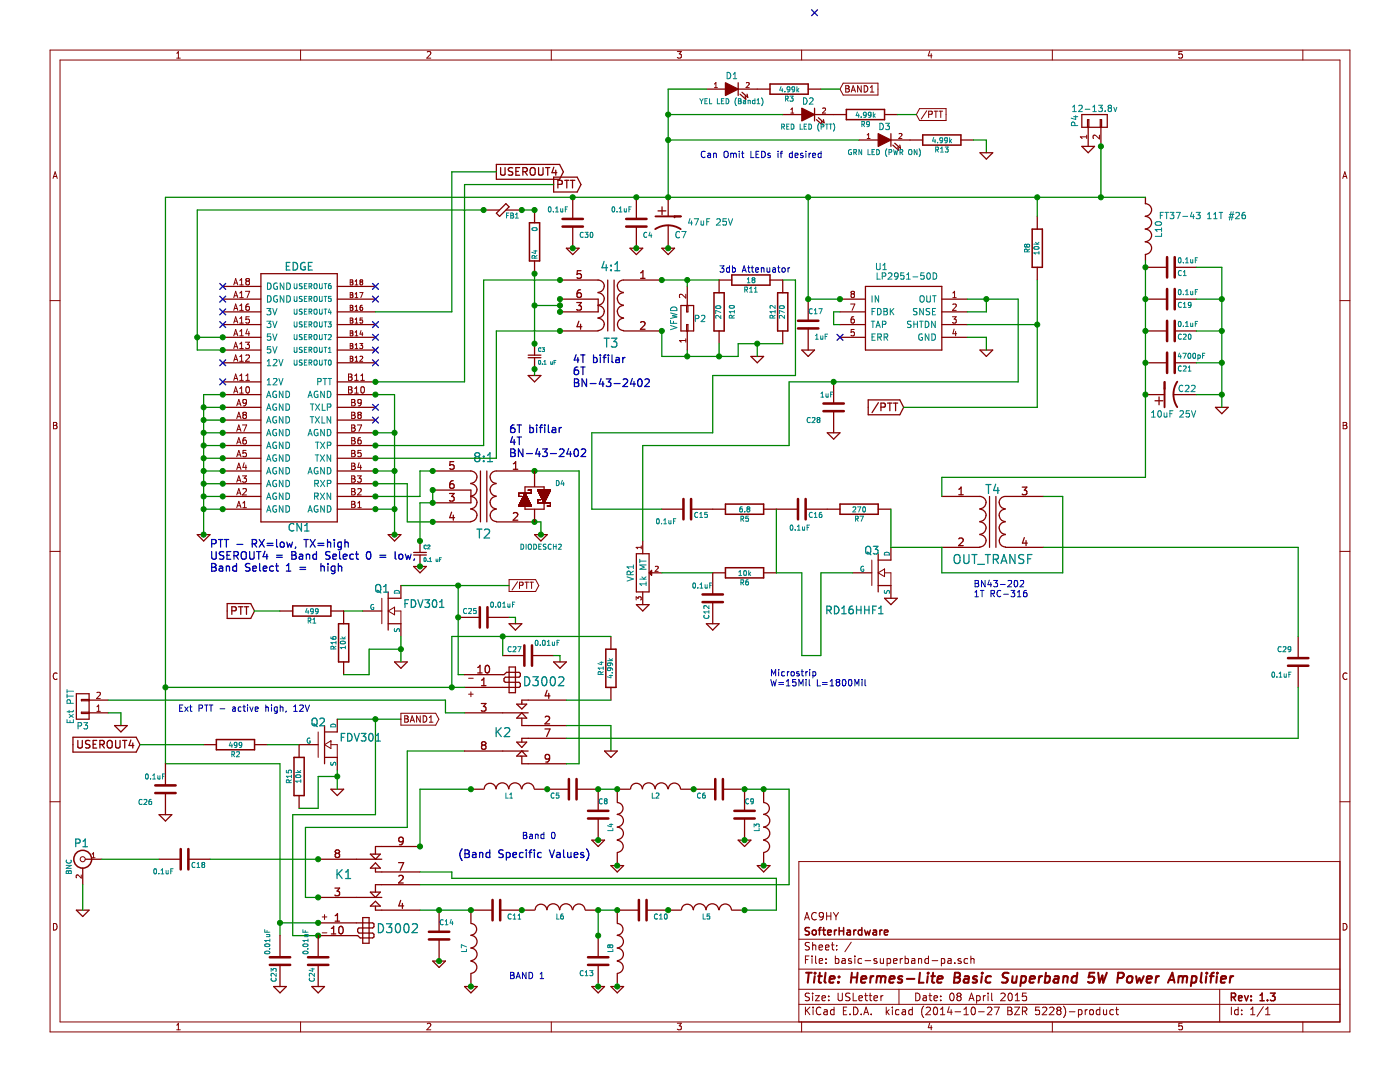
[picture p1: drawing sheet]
EESchema Schematic File Version 2
LIBS:power
LIBS:device
LIBS:transistors
LIBS:conn
LIBS:linear
LIBS:regul
LIBS:74xx
LIBS:cmos4000
LIBS:adc-dac
LIBS:memory
LIBS:xilinx
LIBS:special
LIBS:microcontrollers
LIBS:dsp
LIBS:microchip
LIBS:analog_switches
LIBS:motorola
LIBS:texas
LIBS:intel
LIBS:audio
LIBS:interface
LIBS:digital-audio
LIBS:philips
LIBS:display
LIBS:cypress
LIBS:siliconi
LIBS:opto
LIBS:atmel
LIBS:contrib
LIBS:valves
LIBS:hermeslite
LIBS:basic-superband-pa-cache
EELAYER 25 0
EELAYER END
$Descr USLetter 11000 8500
encoding utf-8
Sheet 1 1
Title "Hermes-Lite Basic Superband 5W Power Amplifier"
Date "08 April 2015"
Rev "1.3"
Comp "SofterHardware"
Comment1 "AC9HY"
Comment2 ""
Comment3 ""
Comment4 ""
$EndDescr
$Comp
L EDGE CN1
U 1 1
P 2350 3000
F 0 "CN1" H 2350 1850 60  0000 C CNN
F 1 "EDGE" H 2350 3900 60  0000 C CNN
F 2 "HERMESLITE:EDGE" H 2350 2500 60  0001 C CNN
F 3 "" H 2350 2500 60  0000 C CNN
	1    2350 3000
	1    0    0    -1  
$EndComp
$Comp
L TRANSF T2
U 1 1
P 3800 3900
F 0 "T2" H 3800 3600 70  0000 C CNN
F 1 "8:1" H 3800 4200 70  0000 C CNN
F 2 "HERMESLITE:TRANSF" H 3800 3900 60  0001 C CNN
F 3 "" H 3800 3900 60  0000 C CNN
	1    3800 3900
	1    0    0    -1  
$EndComp
$Comp
L TRANSF T3
U 1 1
P 4800 2400
F 0 "T3" H 4800 2100 70  0000 C CNN
F 1 "4:1" H 4800 2700 70  0000 C CNN
F 2 "HERMESLITE:TRANSF" H 4800 2400 60  0001 C CNN
F 3 "" H 4800 2400 60  0000 C CNN
	1    4800 2400
	1    0    0    -1  
$EndComp
$Comp
L Csmall C2
U 1 1
P 3300 4350
F 0 "C2" H 3325 4400 30  0000 L CNN
F 1 "0.1 uF" H 3325 4300 30  0000 L CNN
F 2 "HERMESLITE:C_0805" H 3300 4350 60  0001 C CNN
F 3 "" H 3300 4350 60  0000 C CNN
	1    3300 4350
	1    0    0    -1  
$EndComp
$Comp
L R R4
U 1 1
P 4200 1900
F 0 "R4" V 4200 2000 40  0000 C CNN
F 1 "0" V 4200 1800 40  0000 C CNN
F 2 "Resistors_SMD:R_0805_HandSoldering" V 4130 1900 30  0001 C CNN
F 3 "" H 4200 1900 30  0000 C CNN
	1    4200 1900
	-1   0    0    1   
$EndComp
$Comp
L Csmall C3
U 1 1
P 4200 2800
F 0 "C3" H 4225 2850 30  0000 L CNN
F 1 "0.1 uF" H 4225 2750 30  0000 L CNN
F 2 "HERMESLITE:C_0805" H 4200 2800 60  0001 C CNN
F 3 "" H 4200 2800 60  0000 C CNN
	1    4200 2800
	1    0    0    -1  
$EndComp
$Comp
L FB FB1
U 1 1
P 3950 1650
F 0 "FB1" H 4025 1600 39  0000 C CNN
F 1 "FB" H 3950 1750 60  0001 C CNN
F 2 "Resistors_SMD:R_0805_HandSoldering" H 3950 1650 60  0001 C CNN
F 3 "" H 3950 1650 60  0000 C CNN
	1    3950 1650
	1    0    0    -1  
$EndComp
$Comp
L GND #PWR01
U 1 1
P 4200 2950
F 0 "#PWR01" H 4200 2950 30  0001 C CNN
F 1 "GND" H 4200 2880 30  0001 C CNN
F 2 "" H 4200 2950 60  0000 C CNN
F 3 "" H 4200 2950 60  0000 C CNN
	1    4200 2950
	1    0    0    -1  
$EndComp
$Comp
L GND #PWR02
U 1 1
P 3300 4450
F 0 "#PWR02" H 3300 4450 30  0001 C CNN
F 1 "GND" H 3300 4380 30  0001 C CNN
F 2 "" H 3300 4450 60  0000 C CNN
F 3 "" H 3300 4450 60  0000 C CNN
	1    3300 4450
	1    0    0    -1  
$EndComp
$Comp
L GND #PWR03
U 1 1
P 4250 4200
F 0 "#PWR03" H 4250 4200 30  0001 C CNN
F 1 "GND" H 4250 4130 30  0001 C CNN
F 2 "" H 4250 4200 60  0000 C CNN
F 3 "" H 4250 4200 60  0000 C CNN
	1    4250 4200
	1    0    0    -1  
$EndComp
$Comp
L GND #PWR04
U 1 1
P 1600 4200
F 0 "#PWR04" H 1600 4200 30  0001 C CNN
F 1 "GND" H 1600 4130 30  0001 C CNN
F 2 "" H 1600 4200 60  0000 C CNN
F 3 "" H 1600 4200 60  0000 C CNN
	1    1600 4200
	1    0    0    -1  
$EndComp
$Comp
L GND #PWR05
U 1 1
P 3100 4200
F 0 "#PWR05" H 3100 4200 30  0001 C CNN
F 1 "GND" H 3100 4130 30  0001 C CNN
F 2 "" H 3100 4200 60  0000 C CNN
F 3 "" H 3100 4200 60  0000 C CNN
	1    3100 4200
	1    0    0    -1  
$EndComp
Text Notes 4000 3600 0    60   ~ 0
6T bifilar\n4T\nBN-43-2402
Text Notes 4500 3050 0    60   ~ 0
4T bifilar\n6T\nBN-43-2402
$Comp
L C C15
U 1 1
P 5400 4000
F 0 "C15" V 5450 4050 40  0000 L CNN
F 1 "0.1uF" V 5500 3750 40  0000 L CNN
F 2 "HERMESLITE:C_0805" H 5438 3850 30  0001 C CNN
F 3 "" H 5400 4000 60  0000 C CNN
	1    5400 4000
	0    1    1    0   
$EndComp
$Comp
L R R6
U 1 1
P 5850 4500
F 0 "R6" V 5930 4500 40  0000 C CNN
F 1 "10k" V 5857 4501 40  0000 C CNN
F 2 "Resistors_SMD:R_0805_HandSoldering" V 5780 4500 30  0001 C CNN
F 3 "" H 5850 4500 30  0000 C CNN
	1    5850 4500
	0    1    1    0   
$EndComp
$Comp
L GND #PWR06
U 1 1
P 7000 4700
F 0 "#PWR06" H 7000 4700 30  0001 C CNN
F 1 "GND" H 7000 4630 30  0001 C CNN
F 2 "" H 7000 4700 60  0000 C CNN
F 3 "" H 7000 4700 60  0000 C CNN
	1    7000 4700
	1    0    0    -1  
$EndComp
Text GLabel 2000 4800 0    60   Input ~ 0
PTT
$Comp
L BNC P1
U 1 1
P 650 6750
F 0 "P1" H 660 6870 60  0000 C CNN
F 1 "BNC" V 760 6690 40  0000 C CNN
F 2 "HERMESLITE:BNCRA" H 650 6750 60  0001 C CNN
F 3 "" H 650 6750 60  0000 C CNN
	1    650  6750
	-1   0    0    -1  
$EndComp
$Comp
L GND #PWR07
U 1 1
P 2650 6200
F 0 "#PWR07" H 2650 6200 30  0001 C CNN
F 1 "GND" H 2650 6130 30  0001 C CNN
F 2 "" H 2650 6200 60  0000 C CNN
F 3 "" H 2650 6200 60  0000 C CNN
	1    2650 6200
	1    0    0    -1  
$EndComp
Text GLabel 1100 5850 0    60   Input ~ 0
USEROUT4
Text GLabel 3900 1350 2    60   Output ~ 0
USEROUT4
$Comp
L INDUCTOR L7
U 1 1
P 3700 7450
F 0 "L7" V 3650 7450 40  0000 C CNN
F 1 "INDUCTOR" V 3800 7450 40  0001 C CNN
F 2 "Choke_Toroid_ThroughHole:Choke_Toroid_6,5x13mm_Vertical" H 3700 7450 60  0001 C CNN
F 3 "" H 3700 7450 60  0000 C CNN
	1    3700 7450
	1    0    0    -1  
$EndComp
$Comp
L C C11
U 1 1
P 3900 7150
F 0 "C11" V 3850 6950 40  0000 L CNN
F 1 "C" H 3906 7065 40  0001 L CNN
F 2 "HERMESLITE:C_0805" H 3938 7000 30  0001 C CNN
F 3 "" H 3900 7150 60  0000 C CNN
	1    3900 7150
	0    -1   -1   0   
$EndComp
$Comp
L INDUCTOR L6
U 1 1
P 4400 7150
F 0 "L6" V 4350 7150 40  0000 C CNN
F 1 "INDUCTOR" V 4500 7150 40  0001 C CNN
F 2 "Choke_Toroid_ThroughHole:Choke_Toroid_6,5x13mm_Vertical" H 4400 7150 60  0001 C CNN
F 3 "" H 4400 7150 60  0000 C CNN
	1    4400 7150
	0    -1   -1   0   
$EndComp
$Comp
L C C13
U 1 1
P 4700 7550
F 0 "C13" H 4550 7450 40  0000 L CNN
F 1 "C" H 4706 7465 40  0001 L CNN
F 2 "HERMESLITE:C_0805" H 4738 7400 30  0001 C CNN
F 3 "" H 4700 7550 60  0000 C CNN
	1    4700 7550
	1    0    0    -1  
$EndComp
$Comp
L INDUCTOR L8
U 1 1
P 4850 7450
F 0 "L8" V 4800 7450 40  0000 C CNN
F 1 "INDUCTOR" V 4950 7450 40  0001 C CNN
F 2 "Choke_Toroid_ThroughHole:Choke_Toroid_6,5x13mm_Vertical" H 4850 7450 60  0001 C CNN
F 3 "" H 4850 7450 60  0000 C CNN
	1    4850 7450
	1    0    0    -1  
$EndComp
$Comp
L C C10
U 1 1
P 5050 7150
F 0 "C10" V 5000 6950 40  0000 L CNN
F 1 "C" H 5056 7065 40  0001 L CNN
F 2 "HERMESLITE:C_0805" H 5088 7000 30  0001 C CNN
F 3 "" H 5050 7150 60  0000 C CNN
	1    5050 7150
	0    -1   -1   0   
$EndComp
$Comp
L INDUCTOR L5
U 1 1
P 5550 7150
F 0 "L5" V 5500 7150 40  0000 C CNN
F 1 "INDUCTOR" V 5650 7150 40  0001 C CNN
F 2 "Choke_Toroid_ThroughHole:Choke_Toroid_6,5x13mm_Vertical" H 5550 7150 60  0001 C CNN
F 3 "" H 5550 7150 60  0000 C CNN
	1    5550 7150
	0    -1   -1   0   
$EndComp
$Comp
L C C14
U 1 1
P 3450 7350
F 0 "C14" H 3450 7450 40  0000 L CNN
F 1 "C" H 3456 7265 40  0001 L CNN
F 2 "HERMESLITE:C_0805" H 3488 7200 30  0001 C CNN
F 3 "" H 3450 7350 60  0000 C CNN
	1    3450 7350
	1    0    0    -1  
$EndComp
$Comp
L INDUCTOR L3
U 1 1
P 6000 6500
F 0 "L3" V 5950 6500 40  0000 C CNN
F 1 "INDUCTOR" V 6100 6500 40  0001 C CNN
F 2 "Choke_Toroid_ThroughHole:Choke_Toroid_6,5x13mm_Vertical" H 6000 6500 60  0001 C CNN
F 3 "" H 6000 6500 60  0000 C CNN
	1    6000 6500
	1    0    0    -1  
$EndComp
$Comp
L C C5
U 1 1
P 4500 6200
F 0 "C5" V 4450 6300 40  0000 L CNN
F 1 "C" H 4506 6115 40  0001 L CNN
F 2 "HERMESLITE:C_0805" H 4538 6050 30  0001 C CNN
F 3 "" H 4500 6200 60  0000 C CNN
	1    4500 6200
	0    -1   -1   0   
$EndComp
$Comp
L INDUCTOR L1
U 1 1
P 4000 6200
F 0 "L1" V 3950 6200 40  0000 C CNN
F 1 "INDUCTOR" V 4100 6200 40  0001 C CNN
F 2 "Choke_Toroid_ThroughHole:Choke_Toroid_6,5x13mm_Vertical" H 4000 6200 60  0001 C CNN
F 3 "" H 4000 6200 60  0000 C CNN
	1    4000 6200
	0    -1   -1   0   
$EndComp
$Comp
L C C8
U 1 1
P 4700 6400
F 0 "C8" H 4700 6500 40  0000 L CNN
F 1 "C" H 4706 6315 40  0001 L CNN
F 2 "HERMESLITE:C_0805" H 4738 6250 30  0001 C CNN
F 3 "" H 4700 6400 60  0000 C CNN
	1    4700 6400
	1    0    0    -1  
$EndComp
$Comp
L INDUCTOR L4
U 1 1
P 4850 6500
F 0 "L4" V 4800 6500 40  0000 C CNN
F 1 "INDUCTOR" V 4950 6500 40  0001 C CNN
F 2 "Choke_Toroid_ThroughHole:Choke_Toroid_6,5x13mm_Vertical" H 4850 6500 60  0001 C CNN
F 3 "" H 4850 6500 60  0000 C CNN
	1    4850 6500
	1    0    0    -1  
$EndComp
$Comp
L C C6
U 1 1
P 5650 6200
F 0 "C6" V 5600 6300 40  0000 L CNN
F 1 "C" H 5656 6115 40  0001 L CNN
F 2 "HERMESLITE:C_0805" H 5688 6050 30  0001 C CNN
F 3 "" H 5650 6200 60  0000 C CNN
	1    5650 6200
	0    -1   -1   0   
$EndComp
$Comp
L INDUCTOR L2
U 1 1
P 5150 6200
F 0 "L2" V 5100 6200 40  0000 C CNN
F 1 "INDUCTOR" V 5250 6200 40  0001 C CNN
F 2 "Choke_Toroid_ThroughHole:Choke_Toroid_6,5x13mm_Vertical" H 5150 6200 60  0001 C CNN
F 3 "" H 5150 6200 60  0000 C CNN
	1    5150 6200
	0    -1   -1   0   
$EndComp
$Comp
L C C9
U 1 1
P 5850 6400
F 0 "C9" H 5850 6500 40  0000 L CNN
F 1 "C" H 5856 6315 40  0001 L CNN
F 2 "HERMESLITE:C_0805" H 5888 6250 30  0001 C CNN
F 3 "" H 5850 6400 60  0000 C CNN
	1    5850 6400
	1    0    0    -1  
$EndComp
$Comp
L GND #PWR08
U 1 1
P 6000 6800
F 0 "#PWR08" H 6000 6800 30  0001 C CNN
F 1 "GND" H 6000 6730 30  0001 C CNN
F 2 "" H 6000 6800 60  0000 C CNN
F 3 "" H 6000 6800 60  0000 C CNN
	1    6000 6800
	1    0    0    -1  
$EndComp
$Comp
L GND #PWR09
U 1 1
P 4700 6600
F 0 "#PWR09" H 4700 6600 30  0001 C CNN
F 1 "GND" H 4700 6530 30  0001 C CNN
F 2 "" H 4700 6600 60  0000 C CNN
F 3 "" H 4700 6600 60  0000 C CNN
	1    4700 6600
	1    0    0    -1  
$EndComp
$Comp
L GND #PWR010
U 1 1
P 4850 6800
F 0 "#PWR010" H 4850 6800 30  0001 C CNN
F 1 "GND" H 4850 6730 30  0001 C CNN
F 2 "" H 4850 6800 60  0000 C CNN
F 3 "" H 4850 6800 60  0000 C CNN
	1    4850 6800
	1    0    0    -1  
$EndComp
$Comp
L GND #PWR011
U 1 1
P 5850 6600
F 0 "#PWR011" H 5850 6600 30  0001 C CNN
F 1 "GND" H 5850 6530 30  0001 C CNN
F 2 "" H 5850 6600 60  0000 C CNN
F 3 "" H 5850 6600 60  0000 C CNN
	1    5850 6600
	1    0    0    -1  
$EndComp
$Comp
L GND #PWR012
U 1 1
P 3450 7550
F 0 "#PWR012" H 3450 7550 30  0001 C CNN
F 1 "GND" H 3450 7480 30  0001 C CNN
F 2 "" H 3450 7550 60  0000 C CNN
F 3 "" H 3450 7550 60  0000 C CNN
	1    3450 7550
	1    0    0    -1  
$EndComp
$Comp
L GND #PWR013
U 1 1
P 4850 7750
F 0 "#PWR013" H 4850 7750 30  0001 C CNN
F 1 "GND" H 4850 7680 30  0001 C CNN
F 2 "" H 4850 7750 60  0000 C CNN
F 3 "" H 4850 7750 60  0000 C CNN
	1    4850 7750
	1    0    0    -1  
$EndComp
$Comp
L GND #PWR014
U 1 1
P 4700 7750
F 0 "#PWR014" H 4700 7750 30  0001 C CNN
F 1 "GND" H 4700 7680 30  0001 C CNN
F 2 "" H 4700 7750 60  0000 C CNN
F 3 "" H 4700 7750 60  0000 C CNN
	1    4700 7750
	1    0    0    -1  
$EndComp
$Comp
L GND #PWR015
U 1 1
P 3700 7750
F 0 "#PWR015" H 3700 7750 30  0001 C CNN
F 1 "GND" H 3700 7680 30  0001 C CNN
F 2 "" H 3700 7750 60  0000 C CNN
F 3 "" H 3700 7750 60  0000 C CNN
	1    3700 7750
	1    0    0    -1  
$EndComp
$Comp
L GND #PWR016
U 1 1
P 650 7150
F 0 "#PWR016" H 650 7150 30  0001 C CNN
F 1 "GND" H 650 7080 30  0001 C CNN
F 2 "" H 650 7150 60  0000 C CNN
F 3 "" H 650 7150 60  0000 C CNN
	1    650  7150
	1    0    0    -1  
$EndComp
Text GLabel 4350 1450 2    60   Output ~ 0
PTT
Text Notes 1650 4500 0    60   ~ 0
PTT - RX=low, TX=high\nUSEROUT4 = Band Select 0 = low,\nBand Select 1 =  high
Text Notes 3600 6750 0    60   ~ 0
(Band Specific Values)
$Comp
L CP1 C7
U 1 1
P 5250 1750
F 0 "C7" H 5300 1650 50  0000 L CNN
F 1 "47uF 25V" H 5400 1750 50  0000 L CNN
F 2 "Capacitors_Tantalum_SMD:TantalC_SizeD_EIA-7343_HandSoldering" H 5250 1750 60  0001 C CNN
F 3 "" H 5250 1750 60  0000 C CNN
	1    5250 1750
	1    0    0    -1  
$EndComp
$Comp
L C C4
U 1 1
P 5000 1750
F 0 "C4" H 5050 1650 40  0000 L CNN
F 1 "0.1uF" H 4800 1850 40  0000 L CNN
F 2 "HERMESLITE:C_0805" H 5038 1600 30  0001 C CNN
F 3 "" H 5000 1750 60  0000 C CNN
	1    5000 1750
	1    0    0    -1  
$EndComp
$Comp
L GND #PWR017
U 1 1
P 5250 1950
F 0 "#PWR017" H 5250 1950 30  0001 C CNN
F 1 "GND" H 5250 1880 30  0001 C CNN
F 2 "" H 5250 1950 60  0000 C CNN
F 3 "" H 5250 1950 60  0000 C CNN
	1    5250 1950
	1    0    0    -1  
$EndComp
$Comp
L GND #PWR018
U 1 1
P 5000 1950
F 0 "#PWR018" H 5000 1950 30  0001 C CNN
F 1 "GND" H 5000 1880 30  0001 C CNN
F 2 "" H 5000 1950 60  0000 C CNN
F 3 "" H 5000 1950 60  0000 C CNN
	1    5000 1950
	1    0    0    -1  
$EndComp
$Comp
L LP2951-50D U1
U 1 1
P 7150 2700
F 0 "U1" H 6925 3300 50  0000 C CNN
F 1 "LP2951-50D" H 7125 3225 50  0000 C CNN
F 2 "Housings_SOIC:SOIC-8_3.9x4.9mm_Pitch1.27mm" H 7150 2700 50  0001 C CNN
F 3 "" H 7150 2700 50  0000 C CNN
	1    7150 2700
	1    0    0    -1  
$EndComp
$Comp
L C C17
U 1 1
P 6350 2550
F 0 "C17" H 6350 2650 40  0000 L CNN
F 1 "1uF" H 6400 2450 40  0000 L CNN
F 2 "HERMESLITE:C_0805" H 6388 2400 30  0001 C CNN
F 3 "" H 6350 2550 60  0000 C CNN
	1    6350 2550
	1    0    0    -1  
$EndComp
$Comp
L GND #PWR019
U 1 1
P 6350 2750
F 0 "#PWR019" H 6350 2750 30  0001 C CNN
F 1 "GND" H 6350 2680 30  0001 C CNN
F 2 "" H 6350 2750 60  0000 C CNN
F 3 "" H 6350 2750 60  0000 C CNN
	1    6350 2750
	1    0    0    -1  
$EndComp
NoConn ~ 6600 2650
$Comp
L GND #PWR020
U 1 1
P 7750 2750
F 0 "#PWR020" H 7750 2750 30  0001 C CNN
F 1 "GND" H 7750 2680 30  0001 C CNN
F 2 "" H 7750 2750 60  0000 C CNN
F 3 "" H 7750 2750 60  0000 C CNN
	1    7750 2750
	1    0    0    -1  
$EndComp
$Comp
L R R5
U 1 1
P 5850 4000
F 0 "R5" V 5930 4000 40  0000 C CNN
F 1 "6.8" V 5857 4001 40  0000 C CNN
F 2 "Resistors_SMD:R_0805_HandSoldering" V 5780 4000 30  0001 C CNN
F 3 "" H 5850 4000 30  0000 C CNN
	1    5850 4000
	0    1    1    0   
$EndComp
$Comp
L C C16
U 1 1
P 6300 4000
F 0 "C16" V 6350 4050 40  0000 L CNN
F 1 "0.1uF" V 6450 3900 40  0000 L CNN
F 2 "HERMESLITE:C_0805" H 6338 3850 30  0001 C CNN
F 3 "" H 6300 4000 60  0000 C CNN
	1    6300 4000
	0    1    1    0   
$EndComp
$Comp
L R R7
U 1 1
P 6750 4000
F 0 "R7" V 6830 4000 40  0000 C CNN
F 1 "270" V 6757 4001 40  0000 C CNN
F 2 "Resistors_SMD:R_0805_HandSoldering" V 6680 4000 30  0001 C CNN
F 3 "" H 6750 4000 30  0000 C CNN
	1    6750 4000
	0    1    1    0   
$EndComp
$Comp
L RD16HHF1 Q3
U 1 1
P 6900 4500
F 0 "Q3" H 6910 4670 60  0000 R CNN
F 1 "RD16HHF1" H 6950 4200 60  0000 R CNN
F 2 "Transistors_TO-220:TO-220_Neutral123_Vertical" H 6900 4500 60  0001 C CNN
F 3 "" H 6900 4500 60  0000 C CNN
	1    6900 4500
	1    0    0    -1  
$EndComp
$Comp
L C C12
U 1 1
P 5600 4700
F 0 "C12" V 5650 4750 40  0000 L CNN
F 1 "0.1uF" H 5600 4600 40  0000 L CNN
F 2 "HERMESLITE:C_0805" H 5638 4550 30  0001 C CNN
F 3 "" H 5600 4700 60  0000 C CNN
	1    5600 4700
	-1   0    0    1   
$EndComp
$Comp
L POT VR1
U 1 1
P 5050 4500
F 0 "VR1" H 5050 4400 50  0000 C CNN
F 1 "1k MT" H 5050 4500 50  0000 C CNN
F 2 "Potentiometers:Potentiometer_Bourns_3296W_3-8Zoll_Inline_ScrewUp" H 5050 4500 60  0001 C CNN
F 3 "" H 5050 4500 60  0000 C CNN
	1    5050 4500
	0    1    1    0   
$EndComp
$Comp
L GND #PWR021
U 1 1
P 5600 4900
F 0 "#PWR021" H 5600 4900 30  0001 C CNN
F 1 "GND" H 5600 4830 30  0001 C CNN
F 2 "" H 5600 4900 60  0000 C CNN
F 3 "" H 5600 4900 60  0000 C CNN
	1    5600 4900
	1    0    0    -1  
$EndComp
$Comp
L GND #PWR022
U 1 1
P 5050 4750
F 0 "#PWR022" H 5050 4750 30  0001 C CNN
F 1 "GND" H 5050 4680 30  0001 C CNN
F 2 "" H 5050 4750 60  0000 C CNN
F 3 "" H 5050 4750 60  0000 C CNN
	1    5050 4750
	1    0    0    -1  
$EndComp
$Comp
L OUT_TRANSF T4
U 1 1
P 7800 4100
F 0 "T4" H 7800 4350 70  0000 C CNN
F 1 "OUT_TRANSF" H 7800 3800 70  0000 C CNN
F 2 "HERMESLITE:OUT_TRANSF" H 7800 4100 60  0001 C CNN
F 3 "" H 7800 4100 60  0000 C CNN
	1    7800 4100
	1    0    0    -1  
$EndComp
$Comp
L INDUCTOR_SMALL L10
U 1 1
P 9000 1800
F 0 "L10" H 9000 1900 50  0000 C CNN
F 1 "FT37-43 11T #26" V 8900 2250 50  0000 C CNN
F 2 "Choke_Toroid_ThroughHole:Choke_Toroid_horizontal_Diameter3-5mm_Amidon-T12" H 9000 1800 60  0001 C CNN
F 3 "" H 9000 1800 60  0000 C CNN
	1    9000 1800
	0    1    1    0   
$EndComp
$Comp
L C C19
U 1 1
P 9200 2350
F 0 "C19" V 9250 2400 40  0000 L CNN
F 1 "0.1uF" V 9150 2400 40  0000 L CNN
F 2 "HERMESLITE:C_0805" H 9238 2200 30  0001 C CNN
F 3 "" H 9200 2350 60  0000 C CNN
	1    9200 2350
	0    1    1    0   
$EndComp
$Comp
L C C20
U 1 1
P 9200 2600
F 0 "C20" V 9250 2650 40  0000 L CNN
F 1 "0.1uF" V 9150 2650 40  0000 L CNN
F 2 "HERMESLITE:C_0805" H 9238 2450 30  0001 C CNN
F 3 "" H 9200 2600 60  0000 C CNN
	1    9200 2600
	0    1    1    0   
$EndComp
$Comp
L C C21
U 1 1
P 9200 2850
F 0 "C21" V 9250 2900 40  0000 L CNN
F 1 "4700pF" V 9150 2900 40  0000 L CNN
F 2 "HERMESLITE:C_0805" H 9238 2700 30  0001 C CNN
F 3 "" H 9200 2850 60  0000 C CNN
	1    9200 2850
	0    1    1    0   
$EndComp
$Comp
L CP1 C22
U 1 1
P 9200 3100
F 0 "C22" V 9250 2900 50  0000 L CNN
F 1 "10uF 25V" V 9050 2900 50  0000 L CNN
F 2 "Capacitors_Tantalum_SMD:TantalC_SizeC_EIA-6032_HandSoldering" H 9200 3100 60  0001 C CNN
F 3 "" H 9200 3100 60  0000 C CNN
	1    9200 3100
	0    -1   -1   0   
$EndComp
$Comp
L GND #PWR023
U 1 1
P 9600 3200
F 0 "#PWR023" H 9600 3200 30  0001 C CNN
F 1 "GND" H 9600 3130 30  0001 C CNN
F 2 "" H 9600 3200 60  0000 C CNN
F 3 "" H 9600 3200 60  0000 C CNN
	1    9600 3200
	1    0    0    -1  
$EndComp
$Comp
L D3002 K1
U 1 1
P 2900 7000
F 0 "K1" H 2700 7125 70  0000 C CNN
F 1 "D3002" H 3125 6700 70  0000 C CNN
F 2 "HERMESLITE:D3002" H 2900 7000 60  0001 C CNN
F 3 "" H 2900 7000 60  0000 C CNN
	1    2900 7000
	1    0    0    -1  
$EndComp
Text Notes 7650 4700 0    50   ~ 0
BN43-202\n1T RC-316
Text Notes 6050 5400 0    50   ~ 0
Microstrip\nW=15Mil L=1800Mil
Text Notes 4100 6600 0    50   ~ 0
Band 0
Text Notes 4000 7700 0    50   ~ 0
BAND 1
$Comp
L R R11
U 1 1
P 5900 2200
F 0 "R11" V 5980 2200 40  0000 C CNN
F 1 "18" V 5907 2201 40  0000 C CNN
F 2 "Resistors_SMD:R_0805_HandSoldering" V 5830 2200 30  0001 C CNN
F 3 "" H 5900 2200 30  0000 C CNN
	1    5900 2200
	0    1    1    0   
$EndComp
$Comp
L R R12
U 1 1
P 6150 2450
F 0 "R12" V 6230 2450 40  0000 C CNN
F 1 "270" V 6157 2451 40  0000 C CNN
F 2 "Resistors_SMD:R_0805_HandSoldering" V 6080 2450 30  0001 C CNN
F 3 "" H 6150 2450 30  0000 C CNN
	1    6150 2450
	-1   0    0    1   
$EndComp
$Comp
L R R10
U 1 1
P 5650 2450
F 0 "R10" V 5550 2450 40  0000 C CNN
F 1 "270" V 5657 2451 40  0000 C CNN
F 2 "Resistors_SMD:R_0805_HandSoldering" V 5580 2450 30  0001 C CNN
F 3 "" H 5650 2450 30  0000 C CNN
	1    5650 2450
	-1   0    0    1   
$EndComp
$Comp
L GND #PWR024
U 1 1
P 5950 2800
F 0 "#PWR024" H 5950 2800 30  0001 C CNN
F 1 "GND" H 5950 2730 30  0001 C CNN
F 2 "" H 5950 2800 60  0000 C CNN
F 3 "" H 5950 2800 60  0000 C CNN
	1    5950 2800
	1    0    0    -1  
$EndComp
Wire Wire Line
	4400 2350 4400 2450
Wire Wire Line
	4400 2400 4200 2400
Connection ~ 4200 2400
Connection ~ 4400 2400
Wire Wire Line
	4200 2900 4200 2950
Wire Wire Line
	2950 3600 3900 3600
Wire Wire Line
	2950 3500 3800 3500
Wire Wire Line
	2950 3100 3100 3100
Wire Wire Line
	3100 3100 3100 4200
Wire Wire Line
	2950 3400 3100 3400
Connection ~ 3100 3400
Wire Wire Line
	2950 3700 3100 3700
Connection ~ 3100 3700
Wire Wire Line
	2950 4000 3100 4000
Connection ~ 3100 4000
Wire Wire Line
	1750 3100 1600 3100
Wire Wire Line
	1600 3100 1600 4200
Connection ~ 1600 3200
Wire Wire Line
	1750 3300 1600 3300
Connection ~ 1600 3300
Connection ~ 1600 3400
Wire Wire Line
	1750 3500 1600 3500
Connection ~ 1600 3500
Wire Wire Line
	1600 3600 1750 3600
Connection ~ 1600 3600
Wire Wire Line
	1750 3700 1600 3700
Connection ~ 1600 3700
Connection ~ 1600 3800
Wire Wire Line
	1750 3900 1600 3900
Connection ~ 1600 3900
Wire Wire Line
	1750 4000 1600 4000
Connection ~ 1600 4000
Wire Wire Line
	3650 3000 2950 3000
Wire Wire Line
	1550 2750 1750 2750
Wire Wire Line
	1550 1650 1550 2750
Wire Wire Line
	1750 2650 1550 2650
Connection ~ 1550 2650
Wire Wire Line
	4200 2150 4200 2700
Wire Wire Line
	4200 1650 4100 1650
Wire Wire Line
	3800 3500 3800 2200
Wire Wire Line
	3800 2200 4400 2200
Wire Wire Line
	3900 3600 3900 2600
Wire Wire Line
	3900 2600 4400 2600
Wire Wire Line
	3550 1350 3900 1350
Wire Wire Line
	4700 7150 4850 7150
Wire Wire Line
	3300 6200 3700 6200
Wire Wire Line
	4700 6200 4850 6200
Wire Wire Line
	3300 6200 3300 6650
Wire Wire Line
	4200 4100 4250 4100
Wire Wire Line
	4250 4100 4250 4200
Wire Wire Line
	3650 1450 4350 1450
Wire Wire Line
	3400 3850 3400 3950
Wire Wire Line
	3400 3950 3300 3950
Wire Wire Line
	2950 3800 3200 3800
Wire Wire Line
	2950 3900 3300 3900
Wire Wire Line
	3300 3950 3300 4250
Wire Wire Line
	4200 3700 4550 3700
Connection ~ 6000 6200
Connection ~ 1750 2650
Connection ~ 1750 2750
Connection ~ 3700 6200
Connection ~ 4300 6200
Connection ~ 4700 6200
Connection ~ 4850 6200
Connection ~ 5450 6200
Connection ~ 5850 6200
Connection ~ 5850 7150
Connection ~ 5250 7150
Connection ~ 4850 7150
Connection ~ 4700 7150
Connection ~ 4100 7150
Connection ~ 3700 7150
Connection ~ 3300 6650
Connection ~ 2500 6750
Connection ~ 3400 3700
Connection ~ 3400 3850
Connection ~ 3400 3950
Connection ~ 3400 4100
Connection ~ 4200 3700
Connection ~ 4200 2900
Connection ~ 4200 2700
Connection ~ 4400 2600
Connection ~ 4400 2450
Connection ~ 4400 2350
Connection ~ 4100 1650
Connection ~ 4200 1650
Connection ~ 4200 2150
Connection ~ 2950 3000
Connection ~ 2950 3100
Connection ~ 2950 3400
Connection ~ 2950 3500
Connection ~ 2950 3600
Connection ~ 2950 3700
Connection ~ 2950 3800
Connection ~ 5200 2200
Connection ~ 5200 2600
Connection ~ 4400 2200
Connection ~ 1750 3100
Connection ~ 1750 3200
Connection ~ 1750 3300
Connection ~ 1750 3400
Connection ~ 1750 3500
Connection ~ 1750 3600
Connection ~ 1750 3700
Connection ~ 1750 3800
Connection ~ 1750 3900
Connection ~ 1750 4000
Connection ~ 3800 1650
Wire Wire Line
	1550 1650 3800 1650
Connection ~ 5000 1550
Connection ~ 5250 1550
Connection ~ 5000 1950
Connection ~ 5250 1950
Connection ~ 1600 4200
Connection ~ 3100 4200
Connection ~ 4200 4100
Connection ~ 4250 4200
Connection ~ 3300 4250
Connection ~ 3300 4450
Connection ~ 4850 7750
Connection ~ 3450 7550
Connection ~ 3700 7750
Connection ~ 4700 6600
Connection ~ 4850 6800
Connection ~ 5850 6600
Connection ~ 6000 6800
Connection ~ 2950 3900
Connection ~ 2950 4000
Wire Wire Line
	5850 7150 6100 7150
Wire Wire Line
	3300 7150 3700 7150
Wire Wire Line
	1300 1550 1300 6000
Wire Wire Line
	1750 3200 1600 3200
Wire Wire Line
	1750 3400 1600 3400
Wire Wire Line
	1750 3800 1600 3800
Wire Wire Line
	5850 6200 6200 6200
Wire Wire Line
	6350 2350 6600 2350
Connection ~ 6350 1550
Wire Wire Line
	6600 2450 6550 2450
Wire Wire Line
	6550 2450 6550 2550
Wire Wire Line
	6550 2550 6600 2550
Wire Wire Line
	7600 2350 8000 2350
Wire Wire Line
	7750 2350 7750 2450
Wire Wire Line
	7750 2450 7600 2450
Wire Wire Line
	8150 2550 7600 2550
Wire Wire Line
	7600 2650 7750 2650
Wire Wire Line
	7750 2650 7750 2750
Wire Wire Line
	7000 4000 7000 4300
Wire Wire Line
	6100 4000 6100 4500
Wire Wire Line
	6100 4500 6300 4500
Wire Wire Line
	6300 4500 6300 5150
Wire Wire Line
	6450 4500 6450 5150
Wire Wire Line
	6450 4500 6700 4500
Wire Wire Line
	5200 4500 5600 4500
Connection ~ 7750 2350
Wire Wire Line
	4650 4000 5200 4000
Wire Wire Line
	7000 4300 7400 4300
Wire Wire Line
	7400 4300 7400 4500
Wire Wire Line
	7400 4500 8350 4500
Wire Wire Line
	8350 4500 8350 3900
Wire Wire Line
	8350 3900 8200 3900
Wire Wire Line
	8200 4300 10200 4300
Wire Wire Line
	5050 3500 5050 4250
Wire Wire Line
	4650 4000 4650 3400
Wire Wire Line
	4650 3400 5600 3400
Wire Wire Line
	9000 3750 7400 3750
Wire Wire Line
	7400 3750 7400 3900
Wire Wire Line
	9000 2050 9000 3750
Wire Wire Line
	9400 2350 9600 2350
Wire Wire Line
	9600 2100 9600 3200
Wire Wire Line
	9400 3100 9600 3100
Connection ~ 9600 3100
Wire Wire Line
	9400 2850 9600 2850
Connection ~ 9600 2850
Wire Wire Line
	9400 2600 9600 2600
Connection ~ 9600 2600
Wire Wire Line
	6200 6950 3300 6950
Wire Wire Line
	6200 6200 6200 6950
Wire Wire Line
	3300 6850 3550 6850
Wire Wire Line
	3550 6850 3550 6900
Wire Wire Line
	3550 6900 6100 6900
Wire Wire Line
	650  7150 650  6950
Wire Wire Line
	2300 7350 2500 7350
Wire Wire Line
	1300 6000 2200 6000
Wire Wire Line
	2200 6000 2200 7350
Wire Wire Line
	2200 7250 2500 7250
Wire Wire Line
	2400 7050 2500 7050
Wire Wire Line
	4550 3700 4550 6000
Wire Wire Line
	3200 5900 3650 5900
Wire Wire Line
	3600 4600 3600 5300
Wire Wire Line
	3600 5300 3650 5300
Wire Wire Line
	6450 5150 6300 5150
Connection ~ 2500 7050
Connection ~ 2500 7250
Connection ~ 2500 7350
Wire Wire Line
	1300 1550 9000 1550
Connection ~ 9000 2350
Connection ~ 9000 2600
Connection ~ 9000 2850
Connection ~ 9000 3100
Connection ~ 6600 2350
Wire Wire Line
	5600 2950 6250 2950
Wire Wire Line
	5600 3400 5600 2950
Connection ~ -100 8300
Text GLabel 7100 3200 0    60   Input ~ 0
/PTT
Wire Wire Line
	8150 3200 7100 3200
Wire Wire Line
	5050 3500 6200 3500
Wire Wire Line
	6200 3500 6200 3000
Wire Wire Line
	6200 3000 8000 3000
Wire Wire Line
	8000 3000 8000 2350
$Comp
L C C28
U 1 1
P 6550 3200
F 0 "C28" H 6650 3300 40  0000 L CNN
F 1 "1uF" H 6550 3100 40  0000 L CNN
F 2 "HERMESLITE:C_0805" H 6588 3050 30  0001 C CNN
F 3 "" H 6550 3200 60  0000 C CNN
	1    6550 3200
	-1   0    0    1   
$EndComp
$Comp
L GND #PWR025
U 1 1
P 6550 3400
F 0 "#PWR025" H 6550 3400 30  0001 C CNN
F 1 "GND" H 6550 3330 30  0001 C CNN
F 2 "" H 6550 3400 60  0000 C CNN
F 3 "" H 6550 3400 60  0000 C CNN
	1    6550 3400
	1    0    0    -1  
$EndComp
Connection ~ 6550 3000
Wire Wire Line
	2300 7350 2300 6400
Wire Wire Line
	2400 7050 2400 6500
Wire Wire Line
	2400 6500 3200 6500
Wire Wire Line
	3200 6500 3200 5900
$Comp
L C C26
U 1 1
P 1300 6200
F 0 "C26" H 1400 6300 40  0000 L CNN
F 1 "0.1uF" H 1300 6100 40  0000 L CNN
F 2 "HERMESLITE:C_0805" H 1338 6050 30  0001 C CNN
F 3 "" H 1300 6200 60  0000 C CNN
	1    1300 6200
	-1   0    0    1   
$EndComp
$Comp
L GND #PWR026
U 1 1
P 1300 6400
F 0 "#PWR026" H 1300 6400 30  0001 C CNN
F 1 "GND" H 1300 6330 30  0001 C CNN
F 2 "" H 1300 6400 60  0000 C CNN
F 3 "" H 1300 6400 60  0000 C CNN
	1    1300 6400
	1    0    0    -1  
$EndComp
Wire Wire Line
	2300 6400 2950 6400
Wire Wire Line
	3650 1450 3650 3000
NoConn ~ 1750 2350
NoConn ~ 1750 2250
NoConn ~ 2950 2250
NoConn ~ 2950 2350
NoConn ~ 2950 2550
NoConn ~ 2950 2650
NoConn ~ 2950 2750
NoConn ~ 2950 3200
NoConn ~ 2950 3300
NoConn ~ 6400 100 
$Comp
L C C29
U 1 1
P 10200 5200
F 0 "C29" H 10250 5100 40  0000 L CNN
F 1 "0.1uF" H 10250 5300 40  0000 L CNN
F 2 "HERMESLITE:C_0805" H 10238 5050 30  0001 C CNN
F 3 "" H 10200 5200 60  0000 C CNN
	1    10200 5200
	-1   0    0    1   
$EndComp
Wire Wire Line
	10200 4300 10200 5000
Connection ~ 3450 7150
$Comp
L D3002 K2
U 1 1
P 4050 5650
F 0 "K2" H 3950 5750 70  0000 C CNN
F 1 "D3002" H 4275 5350 70  0000 C CNN
F 2 "HERMESLITE:D3002" H 4050 5650 60  0001 C CNN
F 3 "" H 4050 5650 60  0000 C CNN
	1    4050 5650
	1    0    0    1   
$EndComp
Wire Wire Line
	4550 6000 4450 6000
Wire Wire Line
	4450 5800 10200 5800
Wire Wire Line
	10200 5800 10200 5400
Wire Wire Line
	8150 2200 8150 3200
$Comp
L GND #PWR027
U 1 1
P 3150 5200
F 0 "#PWR027" H 3150 5200 30  0001 C CNN
F 1 "GND" H 3150 5130 30  0001 C CNN
F 2 "" H 3150 5200 60  0000 C CNN
F 3 "" H 3150 5200 60  0000 C CNN
	1    3150 5200
	1    0    0    -1  
$EndComp
Wire Wire Line
	3650 5400 1300 5400
Connection ~ 1300 5400
$Comp
L R R8
U 1 1
P 8150 1950
F 0 "R8" V 8230 1950 40  0000 C CNN
F 1 "10k" V 8157 1951 40  0000 C CNN
F 2 "Resistors_SMD:R_0805_HandSoldering" V 8080 1950 30  0001 C CNN
F 3 "" H 8150 1950 30  0000 C CNN
	1    8150 1950
	-1   0    0    1   
$EndComp
Wire Wire Line
	8150 1700 8150 1550
Connection ~ 8150 1550
Connection ~ 8150 2550
Connection ~ 3600 4600
Text GLabel 4000 4600 2    50   Output ~ 0
/PTT
NoConn ~ 1750 2450
NoConn ~ 1750 2550
Wire Wire Line
	3150 4600 4000 4600
$Comp
L R R1
U 1 1
P 2450 4800
F 0 "R1" V 2530 4800 40  0000 C CNN
F 1 "499" V 2457 4801 40  0000 C CNN
F 2 "Resistors_SMD:R_0805_HandSoldering" V 2380 4800 30  0001 C CNN
F 3 "" H 2450 4800 30  0000 C CNN
	1    2450 4800
	0    1    1    0   
$EndComp
$Comp
L R R2
U 1 1
P 1850 5850
F 0 "R2" V 1930 5850 40  0000 C CNN
F 1 "499" V 1857 5851 40  0000 C CNN
F 2 "Resistors_SMD:R_0805_HandSoldering" V 1780 5850 30  0001 C CNN
F 3 "" H 1850 5850 30  0000 C CNN
	1    1850 5850
	0    1    1    0   
$EndComp
Wire Wire Line
	2650 5650 3150 5650
Wire Wire Line
	2950 6400 2950 5650
$Comp
L C C30
U 1 1
P 4500 1750
F 0 "C30" H 4550 1650 40  0000 L CNN
F 1 "0.1uF" H 4300 1850 40  0000 L CNN
F 2 "HERMESLITE:C_0805" H 4538 1600 30  0001 C CNN
F 3 "" H 4500 1750 60  0000 C CNN
	1    4500 1750
	1    0    0    -1  
$EndComp
$Comp
L GND #PWR028
U 1 1
P 4500 1950
F 0 "#PWR028" H 4500 1950 30  0001 C CNN
F 1 "GND" H 4500 1880 30  0001 C CNN
F 2 "" H 4500 1950 60  0000 C CNN
F 3 "" H 4500 1950 60  0000 C CNN
	1    4500 1950
	1    0    0    -1  
$EndComp
Connection ~ 4500 1550
Connection ~ 4500 1950
NoConn ~ 2950 2850
Wire Wire Line
	2950 2450 3550 2450
Wire Wire Line
	3550 2450 3550 1350
$Comp
L LED D2
U 1 1
P 6350 900
F 0 "D2" H 6350 1000 50  0000 C CNN
F 1 "RED LED (PTT)" H 6350 800 40  0000 C CNN
F 2 "LEDs:LED-0805" H 6350 900 60  0001 C CNN
F 3 "" H 6350 900 60  0000 C CNN
	1    6350 900 
	1    0    0    -1  
$EndComp
Text GLabel 3150 5650 2    50   Output ~ 0
BAND1
Connection ~ 2950 5650
$Comp
L LED D3
U 1 1
P 6950 1100
F 0 "D3" H 6950 1200 50  0000 C CNN
F 1 "GRN LED (PWR ON)" H 6950 1000 40  0000 C CNN
F 2 "LEDs:LED-0805" H 6950 1100 60  0001 C CNN
F 3 "" H 6950 1100 60  0000 C CNN
	1    6950 1100
	1    0    0    -1  
$EndComp
$Comp
L LED D1
U 1 1
P 5750 700
F 0 "D1" H 5750 800 50  0000 C CNN
F 1 "YEL LED (Band1)" H 5750 600 40  0000 C CNN
F 2 "LEDs:LED-0805" H 5750 700 60  0001 C CNN
F 3 "" H 5750 700 60  0000 C CNN
	1    5750 700 
	1    0    0    -1  
$EndComp
Wire Wire Line
	5250 1100 6750 1100
$Comp
L R R13
U 1 1
P 7400 1100
F 0 "R13" V 7480 1100 40  0000 C CNN
F 1 "4.99k" V 7407 1101 40  0000 C CNN
F 2 "Resistors_SMD:R_0805_HandSoldering" V 7330 1100 30  0001 C CNN
F 3 "" H 7400 1100 30  0000 C CNN
	1    7400 1100
	0    1    1    0   
$EndComp
$Comp
L R R9
U 1 1
P 6800 900
F 0 "R9" V 6880 900 40  0000 C CNN
F 1 "4.99k" V 6807 901 40  0000 C CNN
F 2 "Resistors_SMD:R_0805_HandSoldering" V 6730 900 30  0001 C CNN
F 3 "" H 6800 900 30  0000 C CNN
	1    6800 900 
	0    1    1    0   
$EndComp
$Comp
L R R3
U 1 1
P 6200 700
F 0 "R3" V 6280 700 40  0000 C CNN
F 1 "4.99k" V 6207 701 40  0000 C CNN
F 2 "Resistors_SMD:R_0805_HandSoldering" V 6130 700 30  0001 C CNN
F 3 "" H 6200 700 30  0000 C CNN
	1    6200 700 
	0    1    1    0   
$EndComp
Wire Wire Line
	5250 1550 5250 700 
Wire Wire Line
	5250 700  5550 700 
Wire Wire Line
	5250 900  6150 900 
Connection ~ 5250 900 
Wire Wire Line
	6350 1550 6350 2350
Connection ~ 5250 1100
Wire Wire Line
	7650 1100 7750 1100
Wire Wire Line
	7750 1100 7750 1200
$Comp
L GND #PWR029
U 1 1
P 7750 1200
F 0 "#PWR029" H 7750 1200 30  0001 C CNN
F 1 "GND" H 7750 1130 30  0001 C CNN
F 2 "" H 7750 1200 60  0000 C CNN
F 3 "" H 7750 1200 60  0000 C CNN
	1    7750 1200
	1    0    0    -1  
$EndComp
Text GLabel 7200 900  2    50   Input ~ 0
/PTT
Text GLabel 6600 700  2    50   Input ~ 0
BAND1
Wire Wire Line
	6450 700  6600 700 
Wire Wire Line
	7050 900  7200 900 
$Comp
L C C1
U 1 1
P 9200 2100
F 0 "C1" V 9250 2150 40  0000 L CNN
F 1 "0.1uF" V 9150 2150 40  0000 L CNN
F 2 "HERMESLITE:C_0805" H 9238 1950 30  0001 C CNN
F 3 "" H 9200 2100 60  0000 C CNN
	1    9200 2100
	0    1    1    0   
$EndComp
Connection ~ 9000 2100
Wire Wire Line
	9400 2100 9600 2100
Connection ~ 9600 2350
$Comp
L CONN_01X02 P3
U 1 1
P 650 5550
F 0 "P3" H 650 5700 50  0000 C CNN
F 1 "Ext PTT" V 750 5550 50  0000 C CNN
F 2 "Pin_Headers:Pin_Header_Straight_1x02" H 650 5550 60  0001 C CNN
F 3 "" H 650 5550 60  0000 C CNN
	1    650  5550
	-1   0    0    1   
$EndComp
Wire Wire Line
	850  5600 950  5600
Wire Wire Line
	950  5600 950  5700
$Comp
L GND #PWR030
U 1 1
P 950 5700
F 0 "#PWR030" H 950 5700 30  0001 C CNN
F 1 "GND" H 950 5630 30  0001 C CNN
F 2 "" H 950 5700 60  0000 C CNN
F 3 "" H 950 5700 60  0000 C CNN
	1    950  5700
	1    0    0    -1  
$EndComp
Wire Wire Line
	850  5500 3500 5500
Wire Wire Line
	3500 5600 3650 5600
Wire Wire Line
	4450 5700 4800 5700
Wire Wire Line
	4800 5700 4800 5900
$Comp
L GND #PWR031
U 1 1
P 4800 5900
F 0 "#PWR031" H 4800 5900 30  0001 C CNN
F 1 "GND" H 4800 5830 30  0001 C CNN
F 2 "" H 4800 5900 60  0000 C CNN
F 3 "" H 4800 5900 60  0000 C CNN
	1    4800 5900
	1    0    0    -1  
$EndComp
Wire Wire Line
	3550 5000 3550 5400
Connection ~ 3550 5400
$Comp
L R R14
U 1 1
P 4800 5250
F 0 "R14" V 4880 5250 40  0000 C CNN
F 1 "4.99k" V 4807 5251 40  0000 C CNN
F 2 "Resistors_SMD:R_0805_HandSoldering" V 4730 5250 30  0001 C CNN
F 3 "" H 4800 5250 30  0000 C CNN
	1    4800 5250
	-1   0    0    1   
$EndComp
Wire Wire Line
	3550 5000 4800 5000
Wire Wire Line
	4800 5500 4450 5500
$Comp
L CONN_01X02 P4
U 1 1
P 8600 950
F 0 "P4" H 8600 1100 50  0000 C CNN
F 1 "12-13.8v" V 8700 950 50  0000 C CNN
F 2 "Pin_Headers:Pin_Header_Straight_1x02" H 8600 950 60  0001 C CNN
F 3 "" H 8600 950 60  0000 C CNN
	1    8600 950 
	0    -1   -1   0   
$EndComp
$Comp
L GND #PWR032
U 1 1
P 8550 1150
F 0 "#PWR032" H 8550 1150 30  0001 C CNN
F 1 "GND" H 8550 1080 30  0001 C CNN
F 2 "" H 8550 1150 60  0000 C CNN
F 3 "" H 8550 1150 60  0000 C CNN
	1    8550 1150
	1    0    0    -1  
$EndComp
Wire Wire Line
	8650 1150 8650 1550
Connection ~ 8650 1550
Text Notes 5500 1250 0    50   ~ 0
Can Omit LEDs if desired
Text Notes 1400 5600 0    50   ~ 0
Ext PTT - active high, 12V
$Comp
L MOSFET_N Q1
U 1 1
P 3050 4800
F 0 "Q1" H 3060 4970 60  0000 R CNN
F 1 "FDV301" H 3500 4850 60  0000 R CNN
F 2 "HERMESLITE:SOT-23-GDS" H 3050 4800 60  0001 C CNN
F 3 "" H 3050 4800 60  0000 C CNN
	1    3050 4800
	1    0    0    -1  
$EndComp
Wire Wire Line
	2000 4800 2200 4800
Wire Wire Line
	2700 4800 2850 4800
$Comp
L R R16
U 1 1
P 2700 5050
F 0 "R16" V 2780 5050 40  0000 C CNN
F 1 "10k" V 2707 5051 40  0000 C CNN
F 2 "Resistors_SMD:R_0805_HandSoldering" V 2630 5050 30  0001 C CNN
F 3 "" H 2700 5050 30  0000 C CNN
	1    2700 5050
	-1   0    0    1   
$EndComp
Wire Wire Line
	3500 5500 3500 5600
Wire Wire Line
	2700 5300 2900 5300
Wire Wire Line
	2900 5300 2900 5100
Wire Wire Line
	2900 5100 3150 5100
Wire Wire Line
	3150 5000 3150 5200
Connection ~ 3150 5100
$Comp
L MOSFET_N Q2
U 1 1
P 2550 5850
F 0 "Q2" H 2560 6020 60  0000 R CNN
F 1 "FDV301" H 3000 5900 60  0000 R CNN
F 2 "HERMESLITE:SOT-23-GDS" H 2550 5850 60  0001 C CNN
F 3 "" H 2550 5850 60  0000 C CNN
	1    2550 5850
	1    0    0    -1  
$EndComp
Wire Wire Line
	2650 6050 2650 6200
Wire Wire Line
	2100 5850 2350 5850
$Comp
L R R15
U 1 1
P 2350 6100
F 0 "R15" V 2430 6100 40  0000 C CNN
F 1 "10k" V 2357 6101 40  0000 C CNN
F 2 "Resistors_SMD:R_0805_HandSoldering" V 2280 6100 30  0001 C CNN
F 3 "" H 2350 6100 30  0000 C CNN
	1    2350 6100
	-1   0    0    1   
$EndComp
Wire Wire Line
	2350 6350 2500 6350
Wire Wire Line
	2500 6350 2500 6100
Wire Wire Line
	2500 6100 2650 6100
Connection ~ 2650 6100
Wire Wire Line
	1600 5850 1100 5850
Text Notes 5650 2150 0    50   ~ 0
3db Attenuator
$Comp
L DIODESCH2 D4
U 1 1
P 4200 3900
F 0 "D4" V 4100 4100 40  0000 C CNN
F 1 "DIODESCH2" V 4600 3950 40  0000 C CNN
F 2 "HERMESLITE:SOD323" H 4200 3975 60  0001 C CNN
F 3 "" H 4200 3975 60  0000 C CNN
	1    4200 3900
	0    1    1    0   
$EndComp
Wire Wire Line
	3300 3900 3300 3700
Wire Wire Line
	3300 3700 3400 3700
Wire Wire Line
	3200 3800 3200 4100
Wire Wire Line
	3200 4100 3400 4100
$Comp
L C C18
U 1 1
P 1450 6750
F 0 "C18" V 1500 6800 40  0000 L CNN
F 1 "0.1uF" V 1550 6500 40  0000 L CNN
F 2 "HERMESLITE:C_0805" H 1488 6600 30  0001 C CNN
F 3 "" H 1450 6750 60  0000 C CNN
	1    1450 6750
	0    1    1    0   
$EndComp
Wire Wire Line
	800  6750 1250 6750
Wire Wire Line
	1650 6750 2500 6750
$Comp
L C C24
U 1 1
P 2500 7550
F 0 "C24" V 2550 7600 40  0000 L CNN
F 1 "0.01uF" V 2600 7300 40  0000 L CNN
F 2 "HERMESLITE:C_0805" H 2538 7400 30  0001 C CNN
F 3 "" H 2500 7550 60  0000 C CNN
	1    2500 7550
	-1   0    0    1   
$EndComp
$Comp
L C C23
U 1 1
P 2200 7550
F 0 "C23" V 2250 7600 40  0000 L CNN
F 1 "0.01uF" V 2300 7300 40  0000 L CNN
F 2 "HERMESLITE:C_0805" H 2238 7400 30  0001 C CNN
F 3 "" H 2200 7550 60  0000 C CNN
	1    2200 7550
	-1   0    0    1   
$EndComp
Connection ~ 2200 7250
$Comp
L GND #PWR033
U 1 1
P 2500 7750
F 0 "#PWR033" H 2500 7750 30  0001 C CNN
F 1 "GND" H 2500 7680 30  0001 C CNN
F 2 "" H 2500 7750 60  0000 C CNN
F 3 "" H 2500 7750 60  0000 C CNN
	1    2500 7750
	1    0    0    -1  
$EndComp
$Comp
L GND #PWR034
U 1 1
P 2200 7750
F 0 "#PWR034" H 2200 7750 30  0001 C CNN
F 1 "GND" H 2200 7680 30  0001 C CNN
F 2 "" H 2200 7750 60  0000 C CNN
F 3 "" H 2200 7750 60  0000 C CNN
	1    2200 7750
	1    0    0    -1  
$EndComp
$Comp
L C C25
U 1 1
P 3800 4850
F 0 "C25" V 3850 4900 40  0000 L CNN
F 1 "0.01uF" V 3900 4600 40  0000 L CNN
F 2 "HERMESLITE:C_0805" H 3838 4700 30  0001 C CNN
F 3 "" H 3800 4850 60  0000 C CNN
	1    3800 4850
	0    -1   -1   0   
$EndComp
Connection ~ 3600 4850
Wire Wire Line
	4000 4850 4050 4850
Wire Wire Line
	4050 4850 4050 4900
$Comp
L GND #PWR035
U 1 1
P 4050 4900
F 0 "#PWR035" H 4050 4900 30  0001 C CNN
F 1 "GND" H 4050 4830 30  0001 C CNN
F 2 "" H 4050 4900 60  0000 C CNN
F 3 "" H 4050 4900 60  0000 C CNN
	1    4050 4900
	1    0    0    -1  
$EndComp
$Comp
L C C27
U 1 1
P 4150 5150
F 0 "C27" V 4200 5200 40  0000 L CNN
F 1 "0.01uF" V 4250 4900 40  0000 L CNN
F 2 "HERMESLITE:C_0805" H 4188 5000 30  0001 C CNN
F 3 "" H 4150 5150 60  0000 C CNN
	1    4150 5150
	0    -1   -1   0   
$EndComp
Wire Wire Line
	3950 5150 3950 5000
Connection ~ 3950 5000
Wire Wire Line
	4350 5150 4400 5150
Wire Wire Line
	4400 5150 4400 5200
$Comp
L GND #PWR036
U 1 1
P 4400 5200
F 0 "#PWR036" H 4400 5200 30  0001 C CNN
F 1 "GND" H 4400 5130 30  0001 C CNN
F 2 "" H 4400 5200 60  0000 C CNN
F 3 "" H 4400 5200 60  0000 C CNN
	1    4400 5200
	1    0    0    -1  
$EndComp
NoConn ~ 1750 2850
NoConn ~ 1750 3000
$Comp
L CONN_02X01 P2
U 1 1
P 5400 2500
F 0 "P2" V 5400 2400 50  0000 C CNN
F 1 "VFWD" H 5400 2600 50  0000 C CNN
F 2 "Pin_Headers:Pin_Header_Straight_1x02" H 5400 1300 60  0001 C CNN
F 3 "" H 5400 1300 60  0000 C CNN
	1    5400 2500
	0    -1   -1   0   
$EndComp
Wire Wire Line
	5950 2700 5950 2800
Connection ~ 5950 2700
Connection ~ 6350 2350
Connection ~ 8650 1150
Wire Wire Line
	6250 2950 6250 2200
Wire Wire Line
	6250 2200 6150 2200
Wire Wire Line
	5200 2200 5650 2200
Wire Wire Line
	5200 2600 5200 2800
Wire Wire Line
	5200 2800 5800 2800
Wire Wire Line
	5650 2800 5650 2700
Wire Wire Line
	5800 2800 5800 2700
Wire Wire Line
	5800 2700 6150 2700
Connection ~ 5650 2800
Wire Wire Line
	6100 6900 6100 7150
Wire Wire Line
	4700 7350 4700 7150
Connection ~ 4700 7350
Connection ~ 4700 7750
Wire Wire Line
	5400 2750 5400 2800
Connection ~ 5400 2800
Wire Wire Line
	5400 2250 5400 2200
Connection ~ 5400 2200
$EndSCHEMATC
